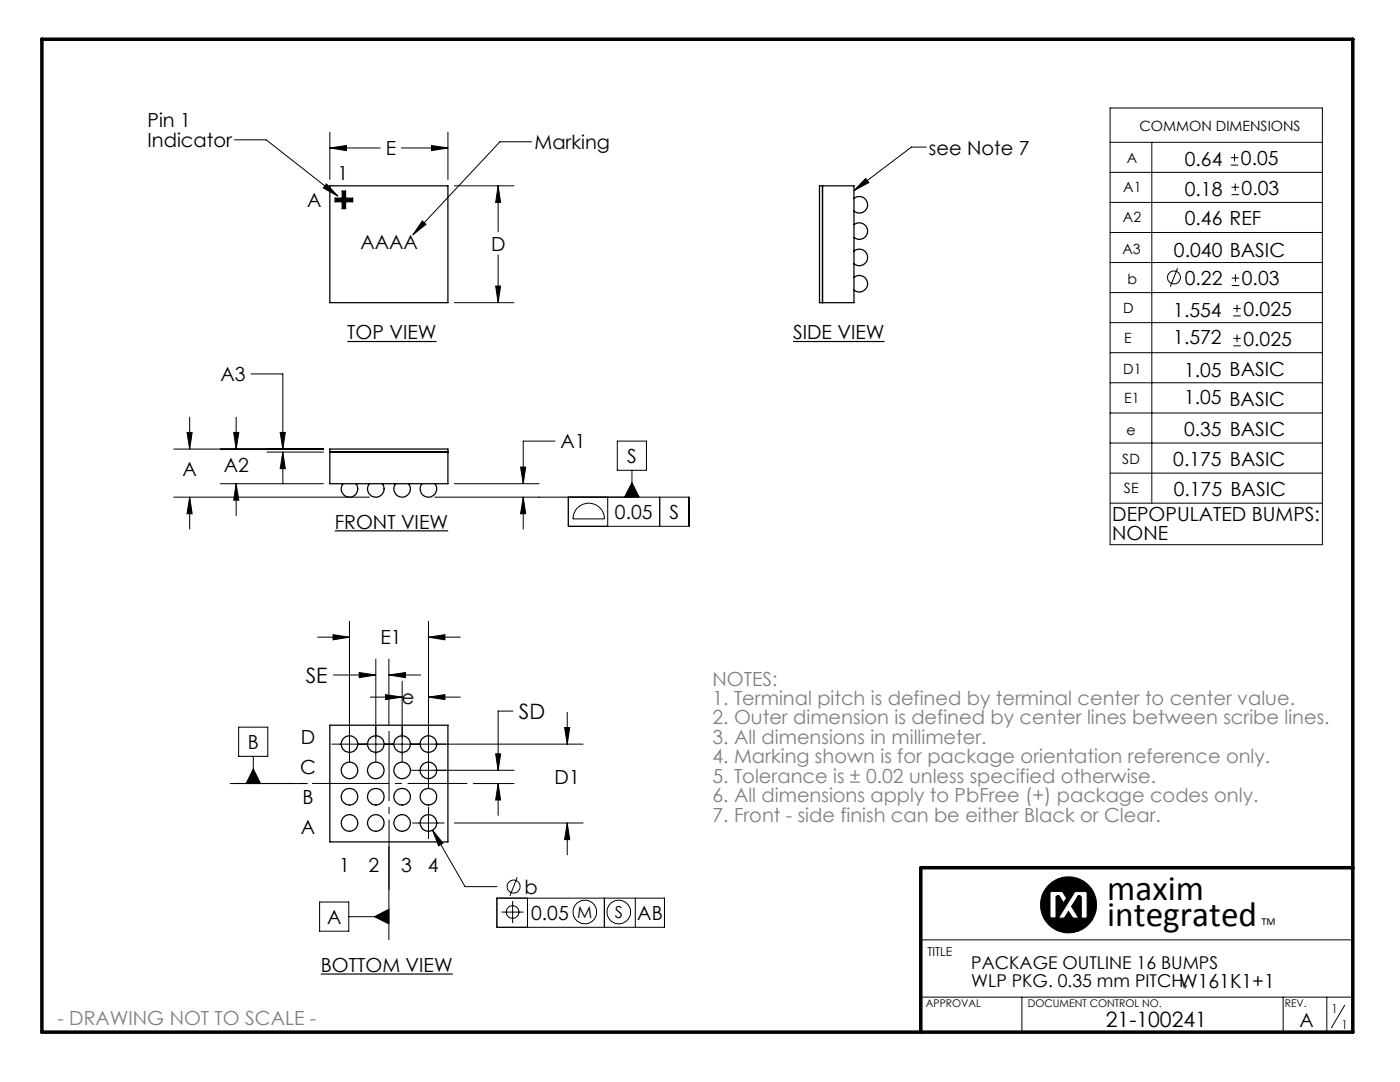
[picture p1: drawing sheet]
<svg xmlns="http://www.w3.org/2000/svg" width="279mm" height="216mm" viewBox="0 0 279 216" stroke-linecap="round" stroke-linejoin="round" font-family="sans-serif">
<g fill="none" stroke="#000" stroke-width=".2">
<path d="M46.8 27.9h6.3l14.3 11.2M65.2 36.7l2.2 2.4-2.9-1.6zM65.8 29.5l3.3-.5v1.1zM65.8 26.4v9.4M65.8 29.5h10.1M80.1 29.5h9.3M86.1 29l3.3 .5-3.3 .6zM89.4 26.4v9.4M90.7 37.1h11.9M99.4 37.1l.5 3.3h-1zM99.4 37.1v9.1M106.1 28.3h-6.3l-17.4 18.5"/>
<path d="M172.8 35.6l.6 .8-3 1.6zM184.9 29.4h-3l-11.5 8.6M221.5 21.6h42.4v87.1h-42.4zM221.5 28.4h42.4M221.5 34.4h42.4M229.9 28.4v72M245.6 32.9h1.5M245.6 31.5h1.5M245.8 38.8h1.5M245.8 37.4h1.5M246.4 30.7v1.5M246.5 36.6v1.5"/>
<path d="M84.3 44.1l.7 .7-2.6 2zM98.9 57.1h1l-.5 3.3zM99.4 50.9v9.5M221.5 40.4h42.4M221.5 46.4h42.4M221.5 52.4h42.4M221.5 58.4h42.4M235 53.5l-1.5 3.7M245.8 57h1.5M245.8 55.5h1.5M246.6 54.8v1.4M50.1 74.6h6.3v15"/>
<path d="M90.7 60.4h11.9M221.5 64.4h42.4M221.5 70.4h42.4M221.5 76.4h42.4M246.1 63h1.5M246.1 61.6h1.5M246.1 69h1.5M246.1 67.5h1.5M246.9 60.8v1.5M246.9 66.8v1.5M34.7 99.2h39M34.7 89.6h29.9"/>
<path d="M37.3 86.3h1l-.4 3.3zM37.9 99.2l.4 3.3h-1zM37.9 83.3v6.3M37.9 99.2v6.4M44 96.5h20.6M46.6 86.3h1.1l-.6 3.3zM47.1 83.3v6.3M47.1 96.5v6.4M47.1 96.5l.6 3.3h-1.1zM53.3 90.2h11.3M55.9 86.3h1l-.5 3.3zM56.4 90.2v6.4"/>
<path d="M56.4 90.2l.5 3.3h-1zM90.7 96.5h16.9M103.9 93.2h1l-.5 3.3zM104.4 99.2l.5 3.3h-1zM104.4 99.2v6.4M110.8 88h-6.4v8.5M113.4 99.2v5.8h24.1v-5.8h-50.7M121.3 99.2v5.8M123.2 88h5.8v5.8h-5.8zM126.1 96.3l1.5 2.9h-3zM126.1 93.8v5.4M131.7 99.2v5.8"/>
<path d="M221.5 94.4h42.4M221.5 82.4h42.4M221.5 88.4h42.4M115.1 101.5a3.1 3.1 0 0 1 3.5-.9 3.1 3.1 0 0 1 2 2.9h-6.3a3.3 3.3 0 0 1 .8-2zM221.5 100.4h42.4M63.4 127.1h6.3M66.5 126.6l3.2 .5-3.2 .6zM66.5 134.7h8.5M69.7 124v28M71.7 134.2l3.3 .5-3.3 .5zM73.9 139.1h6.4M75 131.5v20.5"/>
<path d="M76.9 138.6l3.4 .5-3.4 .5zM77.6 134.7l3.3-.5v1zM77.6 131.5v13.2M77.6 134.7h6.4M80.3 135.9v16.1M85.5 139.1l3.3-.5v1zM85.5 127.1l3.3-.5v1.1zM85.5 124v33.2M85.5 139.1h6.4M85.5 127.1h6.4M45.9 156.4h15.4M47.6 145.1h5.8v5.8h-5.8z"/>
<path d="M50.6 150.9v5.5M50.6 153.4l1.4 3h-2.9zM66.2 148.5h50.2M82 153.7h20.6M94.4 156.4h8.2M98.9 150.4h1l-.5 3.3zM99.4 156.4l.5 3.2h-1zM99.4 156.4v6.3M102.3 141.9h-2.9v11.8M112.7 145.2h1l-.5 3.3zM113.2 142.1v6.4M63.8 180h5.8v5.8h-5.8z"/>
<path d="M77.6 168.9v18.6M82.3 164.2h6.4M85.5 161.1v6.3M86.3 165.7l2.1 2.5-.9 .6zM86.3 165.7l6.5 11.2h6.4M90.7 164.2h25.7M99.2 179.2h33.4v5.8h-33.4zM102.3 179.8v4.4M103.2 175l-1.4 3.8M105.3 179.2v5.8M113.2 164.2l.5 3.3h-1zM113.2 164.2v6.4"/>
<path d="M120.6 179.2v5.8M126.8 179.2v5.8M209.7 177.9h2.3l.9 1.3-.7 1-.7-1.3-.3-.2a.38 .38 0 0 0-.5 .5v4h-1.1l-.1-5.1zM214.5 177.9h2.3l.1 .1 .1 5.2h-1.2v-4a.39 .39 0 0 0-.2-.5 .39 .39 0 0 0-.5 .2l-1.2 2 1.4 2.3h-1.2l-.8-1.3-.9 1.3h-1.2zM69.6 182.9h8M74.7 182.9l2.9-1.5v3zM100.1 182h4.4M183.8 199h86.2M183.8 187.5h86.2M203.9 199v7M256.1 199v7M264.8 199v7"/>
<path d="M268.4 200.6l-2.7 4.5"/>
<circle cx="234.3" cy="55.4" r="1.29"/>
<circle cx="102.5" cy="176.9" r="1.3"/>
<circle cx="211.3" cy="179" r=".23"/>
<circle cx="215.2" cy="179" r=".23"/>
<circle cx="102.3" cy="182" r="1.26"/>
<circle cx="116.7" cy="182" r="2.35"/>
<circle cx="123.5" cy="182" r="2.35"/>
<circle cx="213.2" cy="180.5" r="5.6"/>
</g>
<path d="M8.4 7.8h261.6v198.2h-261.6zM270 173.1h-86.2v32.9" fill="none" stroke="#000" stroke-width=".7"/>
<g fill="#000">
<path d="M68.3 38.1h.7v1.4h1.4v.8h-1.4v1.3h-.7v-1.3h-1.4v-.8h1.4z" fill-rule="evenodd"/>
<path d="M209.7 177.9h2.3l.9 1.3-.7 1-.8-1.4-.4-.1-.2 .2-.1 4.3h-1.1v-5.1zM214.4 178l.1-.1h2.3l.2 .2v5.1h-1.2v-4.2l-.3-.3-.4 .2-1.2 2 1.4 2.3h-1.2l-.8-1.3-.9 1.3h-1.2zM207.7 180.5a5.6 5.6 0 0 0 11.1 0 5.6 5.6 0 0 0-11.1 0z" fill-rule="evenodd"/>
</g>
<path d="M77.6 145.9v31.6" fill="none" stroke="#000" stroke-width=".2" stroke-dasharray="15.2 1.3 1.3 1.3" stroke-dashoffset="1.4"/>
<path d="M93.2 156.3h-46.5" fill="none" stroke="#000" stroke-width=".2" stroke-dasharray="15.2 1.3 1.3 1.3" stroke-dashoffset="3.4"/>
<g fill="#000">
<path d="M126.1 96.3l1.5 2.9h-3z"/>
<path d="M65.2 36.7l2.2 2.4-2.9-1.6zM84.3 44.1l.7 .7-2.6 2zM172.8 35.6l.6 .8-3 1.6z"/>
<path d="M55.9 86.3h1l-.5 3.3zM56.4 90.2l.5 3.3h-1zM46.6 86.3h1.1l-.6 3.3zM47.1 96.5l.6 3.3h-1.1zM37.3 86.3h1l-.4 3.3zM37.9 99.2l.4 3.3h-1zM103.9 93.2h1l-.5 3.3zM104.4 99.2l.5 3.3h-1z"/>
<path d="M71.7 134.2l3.3 .5-3.3 .5zM77.6 134.7l3.3-.5v1zM98.9 150.4h1l-.5 3.3zM99.4 156.4l.5 3.2h-1z"/>
<path d="M85.5 139.1l3.3-.5v1zM76.9 138.6l3.4 .5-3.4 .5zM66.5 126.6l3.2 .5-3.2 .6zM85.5 127.1l3.3-.5v1.1zM112.7 145.2h1l-.5 3.3zM113.2 164.2l.5 3.3h-1zM86.3 165.7l1.2 3.1 .9-.6zM65.8 29.5l3.3-.5v1.1zM86.1 29l3.3 .5-3.3 .6zM98.9 57.1h1l-.5 3.3zM99.4 37.1l.5 3.3h-1z"/>
<path d="M50.6 153.4l1.4 3h-2.9zM74.7 182.9l2.9 1.5v-3z"/>
</g>
<path d="M69.3 68.1h17.8M158.3 68.1h18.2M66.8 105.9h22.6M64 194.4h26.4" fill="none" stroke="#000" stroke-width=".24"/>
<g fill="none" stroke="#000" stroke-width=".25">
<path d="M65.8 37.1h23.6v23.3h-23.6zM66.9 39.5h1.4v-1.4h.7v1.4h1.4v.8h-1.4v1.3h-.7v-1.3h-1.4zM163.5 37.1h6.9v23.3h-6.9zM164.1 37.1v23.3M170.4 39.6a1.66 1.66 0 0 1 2.3 .1 1.66 1.66 0 0 1 0 2.3 1.66 1.66 0 0 1-2.3 .1M170.4 55.4a1.66 1.66 0 0 1 2.3 .1 1.66 1.66 0 0 1 0 2.3 1.66 1.66 0 0 1-2.3 .1M170.4 50.1a1.66 1.66 0 0 1 2.3 .1 1.66 1.66 0 0 1 0 2.3 1.66 1.66 0 0 1-2.3 .1M170.4 44.8a1.66 1.66 0 0 1 2.3 .2 1.66 1.66 0 0 1 0 2.2 1.66 1.66 0 0 1-2.3 .2M65.8 89.6h23.6v6.9h-23.6zM65.8 90.2h23.6M68.5 96.5a1.65 1.65 0 0 0 .1 2.3 1.65 1.65 0 0 0 2.3 0 1.65 1.65 0 0 0 .1-2.3M73.7 96.5a1.65 1.65 0 0 0 .2 2.3 1.65 1.65 0 0 0 2.2 0 1.65 1.65 0 0 0 .2-2.3"/>
<path d="M79 96.5a1.65 1.65 0 0 0 .1 2.3 1.65 1.65 0 0 0 2.3 0 1.65 1.65 0 0 0 .1-2.3M84.2 96.5a1.65 1.65 0 0 0 .2 2.3 1.65 1.65 0 0 0 2.2 0 1.65 1.65 0 0 0 .2-2.3M65.8 144.7h23.6v23.3h-23.6z"/>
<circle cx="69.8" cy="153.7" r="1.65"/>
<circle cx="69.8" cy="159" r="1.65"/>
<circle cx="69.8" cy="148.5" r="1.65"/>
<circle cx="75" cy="153.7" r="1.65"/>
<circle cx="75" cy="159" r="1.65"/>
<circle cx="75" cy="148.5" r="1.65"/>
<circle cx="80.2" cy="153.7" r="1.64"/>
<circle cx="80.2" cy="159" r="1.64"/>
<circle cx="80.2" cy="148.5" r="1.64"/>
<circle cx="85.5" cy="153.7" r="1.64"/>
<circle cx="85.5" cy="159" r="1.64"/>
<circle cx="85.5" cy="148.5" r="1.64"/>
<circle cx="69.8" cy="164.2" r="1.65"/>
<circle cx="75" cy="164.2" r="1.65"/>
<circle cx="80.2" cy="164.2" r="1.64"/>
<circle cx="85.5" cy="164.2" r="1.64"/>
</g>
<g font-size="7.1">
<text x="221" y="179.6">maxim</text>
<text x="221" y="184.8">integrated</text>
</g>
<g font-size="4.2">
<text x="61" y="136.3">SE</text>
<text x="103.5" y="143.5">SD</text>
<text x="220.7" y="205">21-100241</text>
</g>
<g font-size="3.9">
<text x="29.4" y="25.4">Pin 1</text>
<text x="29.4" y="29.3">Indicator</text>
<text x="106.7" y="29.8">Marking</text>
<text x="67.3" y="36">1</text>
<text x="77" y="31">E</text>
<text x="185.4" y="30.9">see Note 7</text>
<text x="236.4" y="33.1">0.64</text>
<text x="247.7" y="32.9">0.05</text>
<text x="61.3" y="41.3">A</text>
<text x="236.4" y="39.1">0.18</text>
<text x="247.8" y="38.8">0.03</text>
<text x="236.4" y="44.8">0.46 REF</text>
<text x="71.9" y="49.7">AAAA</text>
<text x="98" y="50">D</text>
<text x="234.3" y="51.3">0.040 BASIC</text>
<text x="236.4" y="56.8">0.22</text>
<text x="247.8" y="56.9">0.03</text>
<text x="234.1" y="63.2">1.554</text>
<text x="248.2" y="63">0.025</text>
<text x="69.3" y="67.7">TOP VIEW</text>
<text x="158.3" y="67.7">SIDE VIEW</text>
<text x="234.1" y="68.6">1.572</text>
<text x="248.1" y="69">0.025</text>
<text x="44" y="76.1">A3</text>
<text x="236.3" y="75.1">1.05 BASIC</text>
<text x="236.3" y="80.6">1.05 BASIC</text>
<text x="111.8" y="89.5">A1</text>
<text x="236.3" y="87.1">0.35 BASIC</text>
<text x="36.4" y="94.9">A</text>
<text x="44.6" y="94.1">A2</text>
<text x="125.2" y="92.4">S</text>
<text x="234.1" y="93.1">0.175 BASIC</text>
<text x="234.2" y="99">0.175 BASIC</text>
<text x="66.8" y="105.5">FRONT VIEW</text>
<text x="122.7" y="103.6">0.05</text>
<text x="133.6" y="103.6">S</text>
<text x="222" y="103.9">DEPOPULATED BUMPS:</text>
<text x="222" y="107.7">NONE</text>
<text x="75.9" y="128.6">E1</text>
<text x="80.2" y="140.6">e</text>
<text x="49.5" y="149.5">B</text>
<text x="60" y="148.4">D</text>
<text x="59.9" y="154.4">C</text>
<text x="60.3" y="160.4">B</text>
<text x="110.7" y="156.4">D1</text>
<text x="60" y="166.4">A</text>
<text x="67.7" y="173.9">1</text>
<text x="73.5" y="173.9">2</text>
<text x="80.1" y="173.9">3</text>
<text x="85.4" y="173.9">4</text>
<text x="104.7" y="178.4">b</text>
<text x="65.3" y="184.4">A</text>
<text x="106" y="183.6">0.05</text>
<text x="127.2" y="183.6">AB</text>
<text x="64" y="193.9">BOTTOM VIEW</text>
<text x="235.3" y="197.1">W161K1+1</text>
<text x="259.3" y="205">A</text>
</g>
<g font-size="3.9" fill="#808080">
<text x="142.2" y="136.8">NOTES:</text>
<text x="142.2" y="140.7">1. Terminal pitch is defined by terminal center to center value.</text>
<text x="142.2" y="144.6">2. Outer dimension is defined by center lines between scribe lines.</text>
<text x="142.2" y="148.4">3. All dimensions in millimeter.</text>
<text x="142.2" y="152.3">4. Marking shown is for package orientation reference only.</text>
<text x="142.2" y="156.2">5. Tolerance is ± 0.02 unless specified otherwise.</text>
<text x="142.2" y="160.1">6. All dimensions apply to PbFree (+) package codes only.</text>
<text x="142.2" y="164">7. Front - side finish can be either Black or Clear.</text>
<text x="11.4" y="204.5">- DRAWING NOT TO SCALE -</text>
</g>
<g font-size="3.5">
<text x="193.8" y="193.4">PACKAGE OUTLINE 16 BUMPS</text>
<text x="193.8" y="196.9">WLP PKG. 0.35 mm PITCH,</text>
</g>
<g font-size="3.3">
<text x="115.2" y="183.1">M</text>
<text x="122.7" y="183.1">S</text>
</g>
<g font-size="2.8">
<text x="227.4" y="26.1">COMMON DIMENSIONS</text>
<text x="224.9" y="32.5">A</text>
<text x="224.2" y="38.3">A1</text>
<text x="224.1" y="44.3">A2</text>
<text x="224" y="50.7">A3</text>
<text x="225" y="56.7">b</text>
<text x="224.2" y="62.5">D</text>
<text x="224.4" y="68.4">E</text>
<text x="224.2" y="74.5">D1</text>
<text x="224.4" y="80.4">E1</text>
<text x="224.8" y="86.8">e</text>
<text x="224" y="92.6">SD</text>
<text x="224.3" y="98.4">SE</text>
</g>
<g font-size="2.5">
<text x="185.1" y="190.7">TITLE</text>
<text x="265.8" y="202.2">1</text>
<text x="267.7" y="205.3">1</text>
</g>
<g font-size="2.1">
<text x="251.7" y="184.6">TM</text>
<text x="184.8" y="201">APPROVAL</text>
<text x="205.1" y="201">DOCUMENT CONTROL NO.</text>
<text x="256.4" y="200.9">REV.</text>
</g>
</svg>
